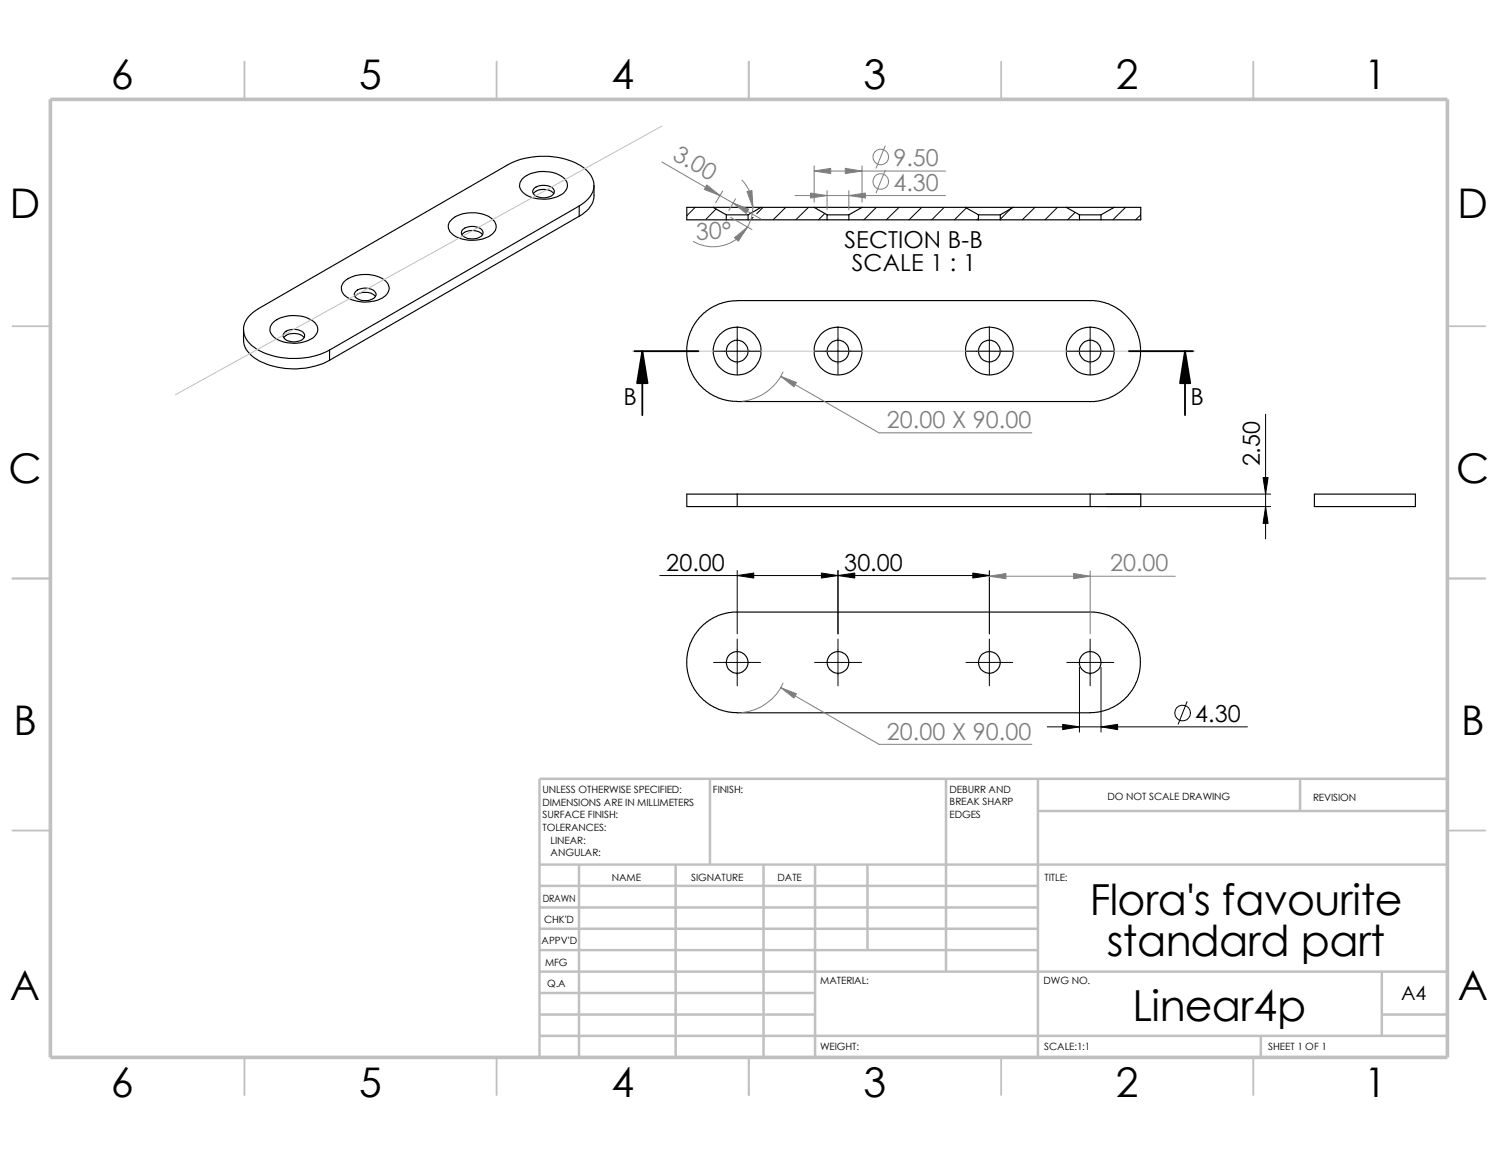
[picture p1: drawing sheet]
<svg xmlns="http://www.w3.org/2000/svg" width="279mm" height="216mm" viewBox="0 0 279 216" stroke-linecap="round" stroke-linejoin="round" font-family="sans-serif">
<g fill="none" stroke="#c0c0c0" stroke-width=".34">
<path d="M45.6 11.5v7M92.6 11.5v7M139.7 11.5v7M186.7 11.5v7M233.8 11.5v7M2.3 60.9h7.1M270 60.9h7M2.3 107.9h7.1M270 107.9h7M2.3 155h7.1M270 155h7M45.6 197.3v7"/>
<path d="M92.6 197.3v7M139.7 197.3v7M186.7 197.3v7M233.8 197.3v7"/>
</g>
<g fill="none" stroke="#c0c0c0" stroke-width=".47">
<path d="M132.4 145.3v16M176.4 145.3v36M193.6 145.3v52M193.6 151.3h76.4M242.5 145.3v6M270 145.3h-169.4v52M100.6 165.3h93M100.6 169.3h93M100.6 173.3h93M100.6 177.3h93M100.6 161.3h169.4M108 161.3v36"/>
<path d="M126 161.3v36M142.4 161.3v36M152 161.3v36M161.8 161.3v16M100.6 181.3h169.4M100.6 185.3h51.4M100.6 189.3h51.4M100.6 193.3h169.4M235.2 193.3v4M257.7 189.3h12.3M257.7 181.3v12"/>
</g>
<path d="M9.4 18.5h260.6v178.8h-260.6z" fill="none" stroke="#c0c0c0" stroke-width=".68" stroke-linecap="butt"/>
<g fill="none" stroke="#000" stroke-width=".21">
<path d="M97.6 33.2a6.5 6.5 0 0 1 7.7 .2 1.85 1.85 0 0 1-.8 3 6.6 6.6 0 0 1-7-.6 1.67 1.67 0 0 1 .1-2.6zM99.5 36.1a2.75 2.75 0 0 1 3.8 0M99.5 35.3a2.75 2.75 0 0 1 3.8 .1 1.11 1.11 0 0 1-1.1 1.4 2.54 2.54 0 0 1-2.8-.8v-.4zM108 38.4a4.5 4.5 0 0 0 2.7-4.4 5.7 5.7 0 0 0-3.5-3.7 14.9 14.9 0 0 0-12.5 .4l-46.5 26.9a4.5 4.5 0 0 0-2.7 4.4 5.5 5.5 0 0 0 3.5 3.7 14.9 14.9 0 0 0 12.5-.4M108 38.4l-46.5 26.9M108 38.4v1.9M110.8 34.6a6.8 6.8 0 0 1-.2 3.1l-.8 1.2-1.8 1.4M133 38.7h-4.9v2.3h7.4M133 38.7l2.5 1.4M133 38.7h8.9M141.9 38.7h9.9M141.9 38.7l-2.4 1.4"/>
<path d="M151.8 38.7l2.5 1.4M151.8 38.7h9M160.8 38.7h19.2M160.8 38.7l-2.5 1.4M180 38.7h9M180 38.7l2.5 1.4M189 38.7h9.9M189 38.7l-2.4 1.4M198.9 38.7l2.4 1.4M198.9 38.7h8.9M207.8 38.7h5v2.3h-7.4M207.8 38.7l-2.4 1.4"/>
<path d="M64.3 52.5a6.5 6.5 0 0 1 7.8 .1 1.86 1.86 0 0 1-.8 3 6.7 6.7 0 0 1-7.1-.6 1.75 1.75 0 0 1 .1-2.5zM66.2 55.3a2.75 2.75 0 0 1 3.8 0M66.3 54.4a2.65 2.65 0 0 1 3.8 .3 1.11 1.11 0 0 1-1.1 1.3 2.39 2.39 0 0 1-2.9-1zM84.3 40.9a6.5 6.5 0 0 1 7.4-.1 1.75 1.75 0 0 1-.1 3.1 6.7 6.7 0 0 1-7.2-.2 1.69 1.69 0 0 1-.1-2.8zM86.1 43.8a2.69 2.69 0 0 1 3.9 0M86.2 42.9a2.7 2.7 0 0 1 3.8 .2 1.15 1.15 0 0 1-1.1 1.4 2.58 2.58 0 0 1-2.8-.8v-.4zM108 40.3l-46.5 26.9M135.5 40.1h4M135.5 41h4M135.5 40.1v.9M139.5 41h14.8M139.5 40.1v.9"/>
<path d="M154.3 41h4M154.3 40.1v.9M154.3 40.1h4M158.3 41h24.2M158.3 40.1v.9M182.5 40.1h4.1M182.5 40.1v.9M182.5 41h4.1M186.6 41h14.7M186.6 40.1v.9M201.3 40.1h4.1M201.3 40.1v.9"/>
<path d="M201.3 41h4.1M205.4 40.1v.9M45.4 61.5v1.9a4.2 4.2 0 0 0 2.5 3.7 14.5 14.5 0 0 0 13.6 .1M51 60.1a6.5 6.5 0 0 1 7.8 .1 1.85 1.85 0 0 1-.8 3.1 6.6 6.6 0 0 1-7.1-.6 1.67 1.67 0 0 1 .1-2.6zM53.2 61.9a2.83 2.83 0 0 1 3.6 .4 1.11 1.11 0 0 1-1.1 1.4 2.45 2.45 0 0 1-2.9-1l.1-.4zM56.7 63a2.75 2.75 0 0 0-3.8 0M61.5 65.3v1.9M203.3 74.9h-65.8l-1.5-.1-1.8-.5-1.9-.9-1.5-1.3-1.2-1.4-.8-1.5-.5-1.8-.2-1.9 .1-1.5 .4-1.6 .5-1.2 1.2-1.8 1-1 1-.8 1.5-.7 1.4-.5 1.5-.3 68.1 .1 1.9 .5 1.2 .6 1.3 .8 1.5 1.5 1.1 1.7 .6 1.6 .3 1.8v1.6l-.3 1.9-.6 1.6-1.1 1.6-1.2 1.2-1.1 .9-1.7 .8-1.4 .5-2 .2M137.5 92.2v2.3M137.5 94.5h65.8M137.5 92.2h65.8M137.5 92.2h-9.4v2.3h9.4"/>
<path d="M203.3 92.2v2.3M203.3 92.2h9.5v2.3h-9.5M245.2 92.2h18.8v2.3h-18.8zM130.8 117l1.1-1 1.2-.8 1.8-.6 1.8-.4h67.4l1.8 .4 1.7 .6 1.9 1.3 .9 .9 .9 1.3 .9 1.7 .4 1.7 .1 2.3-.4 1.8-.6 1.7-.8 1.3-1 1.1-1.5 1.2-1.4 .7-1.8 .6-1.1 .2h-67.4l-2.5-.6-1.1-.4-1.4-1-1.8-1.8-.8-1.3-.4-1-.6-2.5v-1.6l.2-1.1 .8-2.4 .8-1.3z"/>
<circle cx="137.5" cy="65.5" r="4.5"/>
<circle cx="137.5" cy="65.5" r="2.02"/>
<circle cx="156.3" cy="65.5" r="4.5"/>
<circle cx="156.3" cy="65.5" r="2.02"/>
<circle cx="184.5" cy="65.5" r="2"/>
<circle cx="184.5" cy="65.5" r="4.5"/>
<circle cx="203.3" cy="65.5" r="4.5"/>
<circle cx="203.3" cy="65.5" r="2.02"/>
<circle cx="137.5" cy="123.6" r="2.03"/>
<circle cx="156.3" cy="123.6" r="2.03"/>
<circle cx="184.5" cy="123.6" r="2.02"/>
<circle cx="203.3" cy="123.6" r="2.03"/>
</g>
<g fill="none" stroke="#000" stroke-width=".19">
<path d="M129.7 38.7l-1.6 1.6M133.6 39l-1.9 1.9M142.3 38.7l-1.2 1.2M146.6 38.7l-2.4 2.3M150.8 38.7l-2.4 2.3M153.8 39.8l-1.1 1.2M163.4 38.7l-2.3 2.3M167.7 38.7l-2.4 2.3M171.9 38.7l-2.4 2.3M176.1 38.7l-2.3 2.3M180.3 38.8l-2.3 2.2M188.5 38.9l-1.9 2"/>
<path d="M193 38.7l-2.3 2.3M197.2 38.7l-2.3 2.3M200.5 39.6l-1.4 1.4M209.9 38.7l-2.3 2.3M140.5 40.6l-.5 .4M182.5 40.8l-.3 .2M212.8 40.1l-1 .9M133.1 65.5h8.8M137.5 61.1v8.8M151.9 65.5h8.8M156.3 61.1v8.8M180.2 65.5h8.7"/>
<path d="M184.5 61.1v8.8M199 65.5h8.7M203.3 61.1v8.8M236.1 77.3v23.2M206.3 94.5h30.7M206.3 92.2h30.7M123.1 107.4h61.4M137.5 106.5v11.8M137.5 119.3v8.7M156.3 106.5v11.8M156.3 119.3v8.7M184.5 106.5v11.8"/>
<path d="M184.5 119.3v8.7M203.3 119.3v8.7M133.1 123.6h8.8M151.9 123.6h8.8M180.2 123.6h8.7M195.3 135.6h37.4M199 123.6h8.7M201.3 124.5v12.1M205.4 124.5v12.1M221.4 130.9l-1.6 4.2"/>
<circle cx="220.6" cy="133.1" r="1.47"/>
</g>
<path d="M123.4 23.5l-90.7 50.2M117.9 65.5h105" fill="none" stroke="#c0c0c0" stroke-width=".19"/>
<g fill="none" stroke="#808080" stroke-width=".19">
<path d="M123.4 30.2l18.5 10.7M134.8 35.6l-1.3 2.2M137.2 37.1l-1.3 2.2M138.4 33.6a7.4 7.4 0 0 1 .4 9.7 7.4 7.4 0 0 1-9.5 1.8M148.3 36.5h28.1M151.8 31.9h24.6M151.8 30.9v6.8M154.3 35.6v3.6M158.3 35.6v3.6M160.8 30.9v6.8M165.1 31.8l-1.7 4.2M165.1 27.2l-1.7 4.2"/>
<path d="M136.3 40.6l4 2.2M145.6 70.2l18.4 10.6h28.4M146.1 69.4a9.5 9.5 0 0 1-7.7 5.5M184.5 106.6v11.7M184.5 107.5h34.7M203.3 106.6v11.7M145.6 128.3l18.4 10.6h28.4M146.1 127.5a9.5 9.5 0 0 1-7.7 5.5"/>
<circle cx="164.3" cy="33.9" r="1.47"/>
<circle cx="164.3" cy="29.3" r="1.47"/>
</g>
<g fill="#808080" stroke="#808080" stroke-width=".19">
<path d="M158.3 36.5l3.1-.5v1z"/>
<path d="M151.2 36l3.1 .5-3.1 .5z"/>
<path d="M157.6 31.4l3.2 .5-3.2 .5z"/>
<path d="M151.8 31.9l3.1-.5v1z"/>
<path d="M137 44.4l2.4-2-1.7 2.6z"/>
<path d="M139.3 35.7l1-.1 .1 3.1z"/>
<path d="M131.8 34.5l2.5 2-2.9-1.2z"/>
<path d="M136.7 37.9l3 1.1-.5 .8z"/>
<path d="M145.6 70.2l2.9 1.2-.4 .8z"/>
<path d="M145.6 128.3l2.9 1.2-.4 .8z"/>
<path d="M184.5 107.5l3.1-.5v1z"/>
<path d="M200.2 107l3.1 .5-3.1 .5z"/>
</g>
<path d="M236.1 94.5l.4 3.2h-.9zM235.6 89.1h.9l-.4 3.1zM137.5 107.4l3.1-.5v1zM153.2 106.9l3.1 .5-3.1 .5zM156.3 107.4l3.1-.5v1zM181.4 106.9l3.1 .5-3.1 .5zM198.2 135.2l3.1 .4-3.1 .5zM205.4 135.6l3-.4v.9z" fill="#000" stroke="#000" stroke-width=".19"/>
<path d="M119.8 65.5l1 6h-2zM221 65.5l1 6h-1.9z" fill="#000" stroke="#000" stroke-width=".34"/>
<path d="M118.3 65.5h12M119.8 65.5v12M210.6 65.5h11.9M221 65.5v12" fill="none" stroke="#000" stroke-width=".34"/>
<g font-size="8">
<text x="203.2" y="170.7">Flora's favourite</text>
<text x="206.4" y="178.4">standard part</text>
<text x="211.2" y="190.5">Linear4p</text>
</g>
<g font-size="7.6">
<text x="20.7" y="16.6">6</text>
<text x="67" y="16.6">5</text>
<text x="114" y="16.6">4</text>
<text x="161.1" y="16.6">3</text>
<text x="208.1" y="16.6">2</text>
<text x="254.5" y="16.6">1</text>
<text x="1.8" y="40.7">D</text>
<text x="271.9" y="40.7">D</text>
<text x="1.6" y="90.1">C</text>
<text x="271.6" y="90.1">C</text>
<text x="2.5" y="137.2">B</text>
<text x="272.5" y="137.2">B</text>
<text x="1.9" y="186.6">A</text>
<text x="271.9" y="186.6">A</text>
<text x="20.7" y="204.8">6</text>
<text x="67" y="204.8">5</text>
<text x="114" y="204.8">4</text>
<text x="161.1" y="204.8">3</text>
<text x="208.1" y="204.8">2</text>
<text x="254.5" y="204.8">1</text>
</g>
<g font-size="4.4" fill="#808080">
<text x="125.2" y="29.6" transform="rotate(30 125.2 29.6)">3.00</text>
<text x="166.6" y="35.6">4.30</text>
<text x="166.6" y="30.9">9.50</text>
<text x="129.9" y="44.7" transform="rotate(-2 129.9 44.7)">30°</text>
<text x="165.4" y="79.9">20.00 X 90.00</text>
<text x="207" y="106.6">20.00</text>
<text x="165.4" y="138">20.00 X 90.00</text>
</g>
<g font-size="4.4">
<text x="157.5" y="46.3">SECTION B-B</text>
<text x="158.9" y="50.5">SCALE 1 : 1</text>
<text x="116.3" y="75.6">B</text>
<text x="222" y="75.6">B</text>
<text x="235" y="87" transform="rotate(-90 235 87)">2.50</text>
<text x="124.3" y="106.5">20.00</text>
<text x="157.5" y="106.5">30.00</text>
<text x="222.9" y="134.7">4.30</text>
</g>
<text font-size="3.6" x="261.4" y="186.5">A4</text>
<g font-size="1.9">
<text x="101.2" y="148">UNLESS OTHERWISE SPECIFIED:</text>
<text x="133" y="148">FINISH:</text>
<text x="177.1" y="148">DEBURR AND</text>
<text x="206.6" y="149.3">DO NOT SCALE DRAWING</text>
<text x="244.9" y="149.5">REVISION</text>
<text x="101.2" y="155.1">TOLERANCES:</text>
<text x="101.2" y="150.4">DIMENSIONS ARE IN MILLIMETERS</text>
<text x="101.2" y="152.7">SURFACE FINISH:</text>
<text x="177.1" y="150.3">BREAK SHARP</text>
<text x="177.1" y="152.7">EDGES</text>
<text x="102.7" y="157.4">LINEAR:</text>
<text x="102.7" y="159.8">ANGULAR:</text>
<text x="114.1" y="164.4">NAME</text>
<text x="128.9" y="164.3">SIGNATURE</text>
<text x="145" y="164.3">DATE</text>
<text x="194.8" y="164.3">TITLE:</text>
<text x="101.3" y="168.3">DRAWN</text>
<text x="101.5" y="172.3">CHK'D</text>
<text x="101" y="176.1">APPV'D</text>
<text x="101.7" y="180.2">MFG</text>
<text x="102.1" y="184.1">Q.A</text>
<text x="153" y="183.7">MATERIAL:</text>
<text x="194.6" y="183.7">DWG NO.</text>
<text x="153" y="196">WEIGHT:</text>
<text x="194.8" y="196">SCALE:1:1</text>
<text x="236.6" y="196">SHEET 1 OF 1</text>
</g>
</svg>
